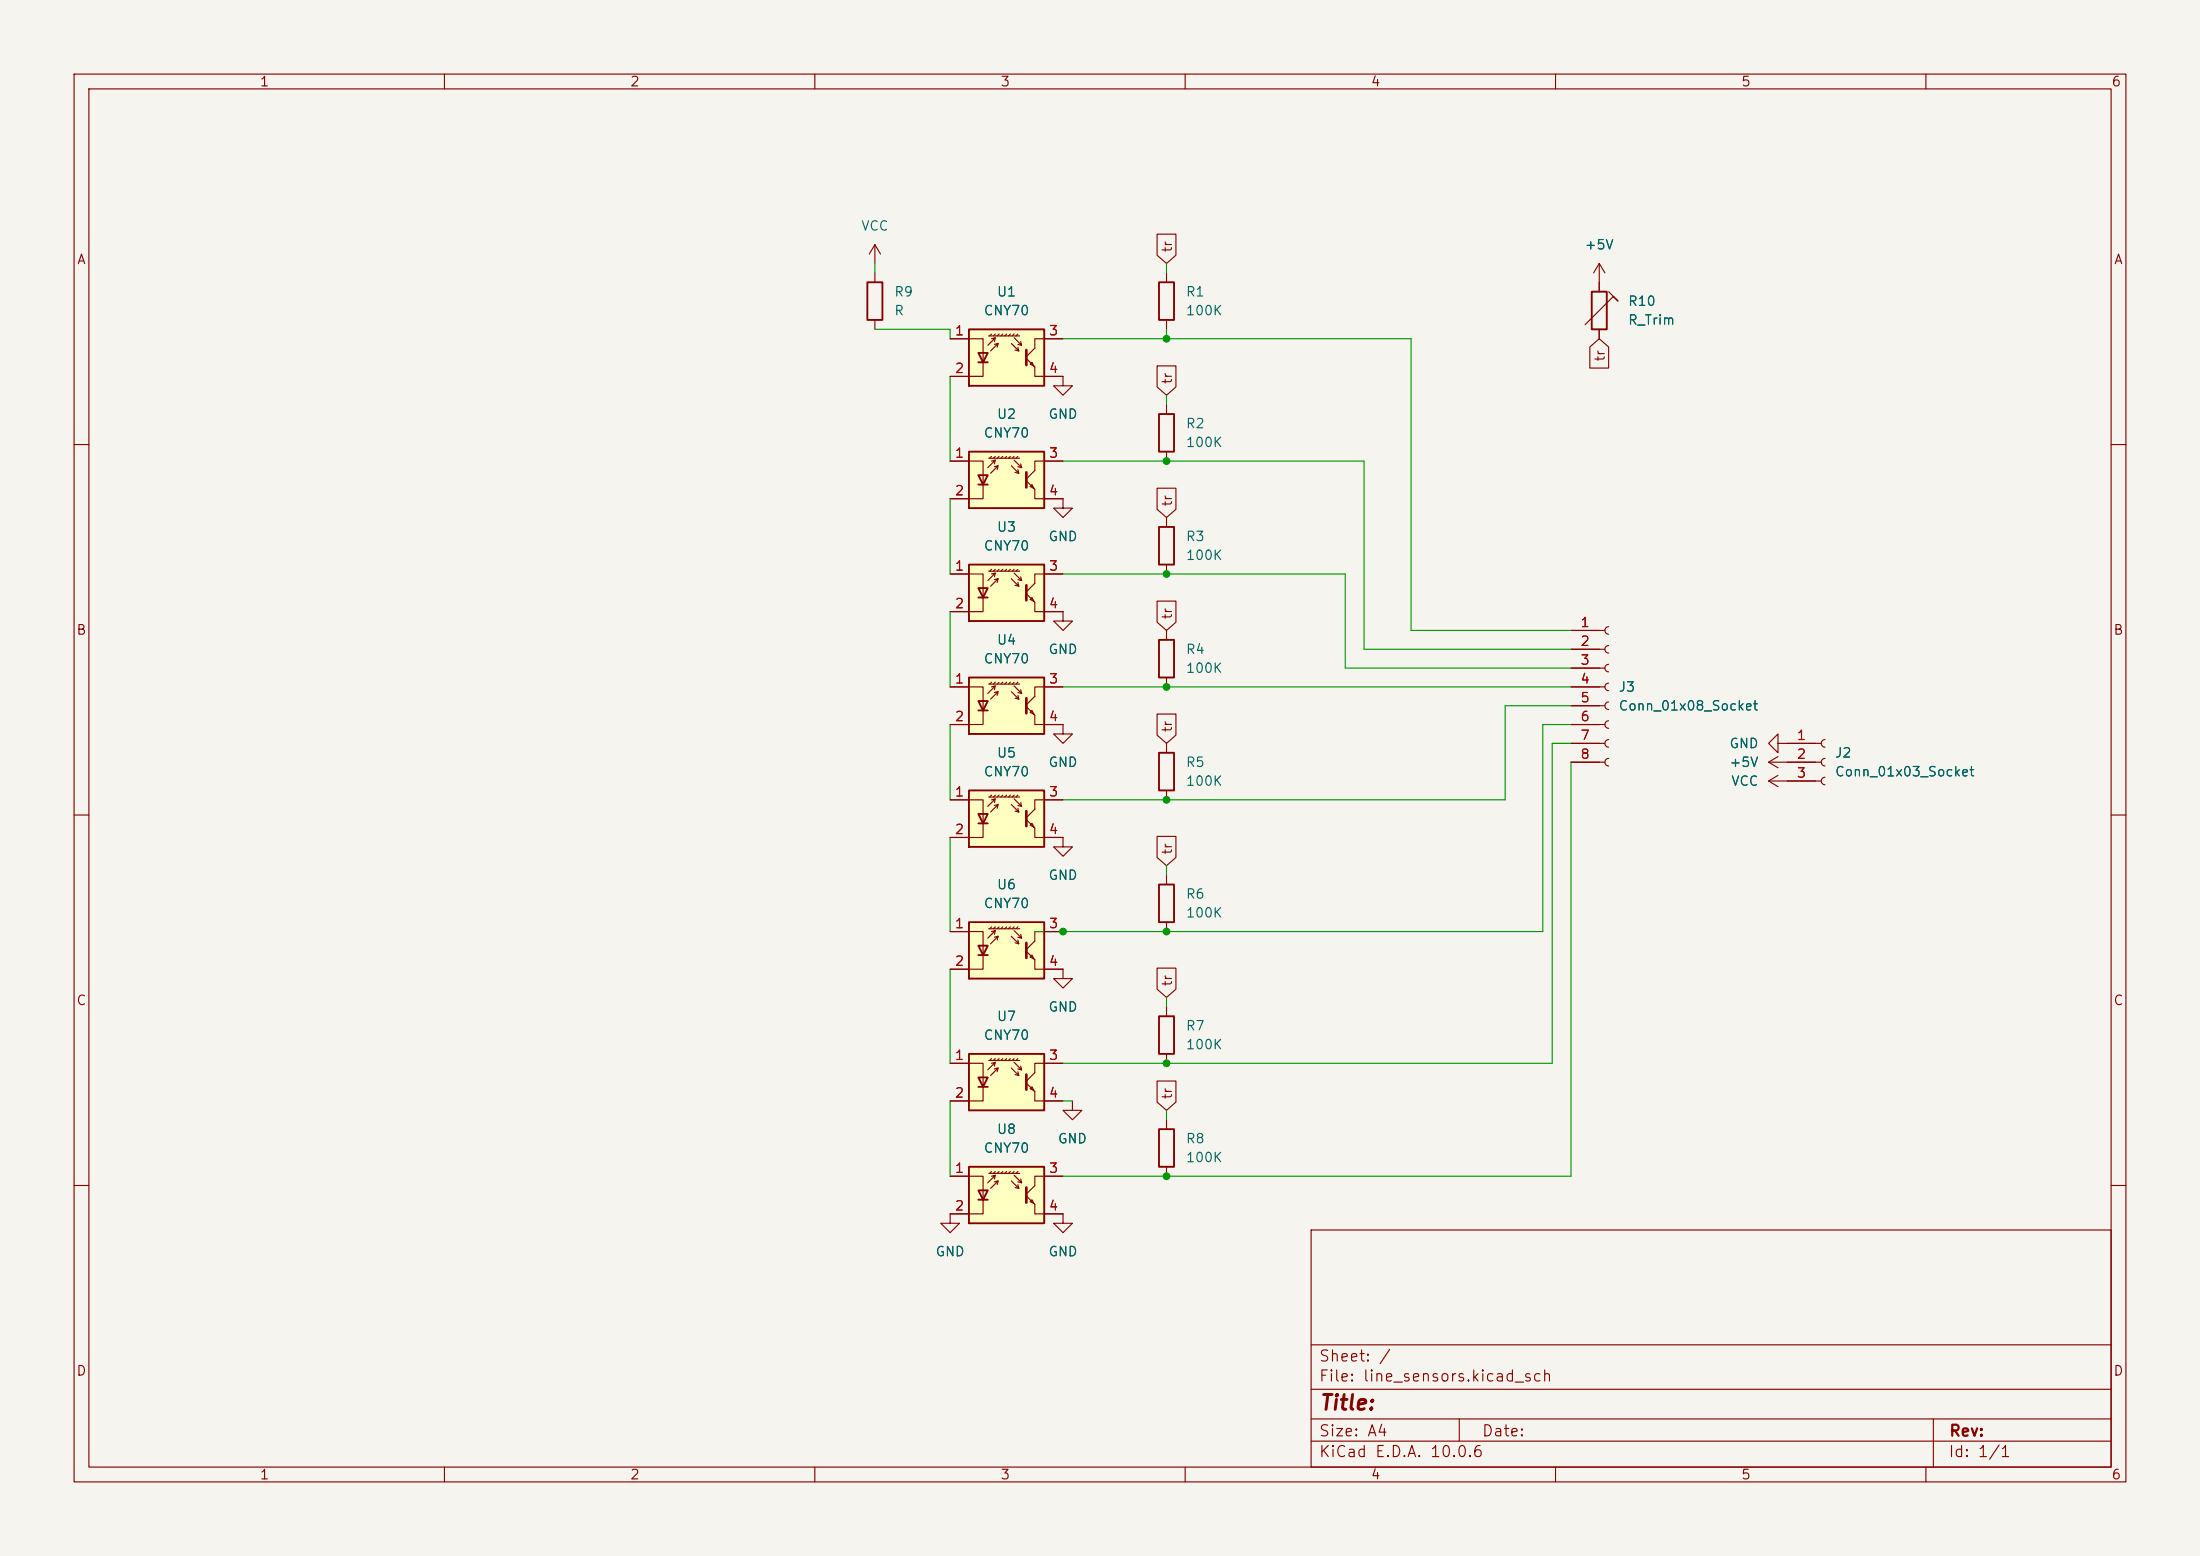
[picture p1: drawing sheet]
(kicad_sch (version 20230121) (generator eeschema)

 (paper "A4")

 (lib_symbols
  (symbol "Connector:Conn_01x03_Socket" (pin_names (offset 1.016) hide) (in_bom yes) (on_board yes)
   (property "Reference" "J" (at 0 5.08 0) (effects (font (size 1.27 1.27))))
   (property "Value" "Conn_01x03_Socket" (at 0 -5.08 0) (effects (font (size 1.27 1.27))))
   (property "Footprint" "" (at 0 0 0) (effects (font (size 1.27 1.27)) hide))
   (property "Datasheet" "~" (at 0 0 0) (effects (font (size 1.27 1.27)) hide))
   (property "ki_locked" "" (at 0 0 0) (effects (font (size 1.27 1.27))))
   (symbol "Conn_01x03_Socket_1_1"
    (arc (start 0 -2.032) (mid -0.5058 -2.54) (end 0 -3.048) (stroke (width 0.1524) (type default)) (fill (type none)))
    (polyline (pts (xy -1.27 -2.54) (xy -0.508 -2.54)) (stroke (width 0.1524) (type default)) (fill (type none)))
    (polyline (pts (xy -1.27 0) (xy -0.508 0)) (stroke (width 0.1524) (type default)) (fill (type none)))
    (polyline (pts (xy -1.27 2.54) (xy -0.508 2.54)) (stroke (width 0.1524) (type default)) (fill (type none)))
    (arc (start 0 0.508) (mid -0.5058 0) (end 0 -0.508) (stroke (width 0.1524) (type default)) (fill (type none)))
    (arc (start 0 3.048) (mid -0.5058 2.54) (end 0 2.032) (stroke (width 0.1524) (type default)) (fill (type none)))
    (pin passive line (at -5.08 2.54 0) (length 3.81) (name "Pin_1" (effects (font (size 1.27 1.27)))) (number "1" (effects (font (size 1.27 1.27)))))
    (pin passive line (at -5.08 0 0) (length 3.81) (name "Pin_2" (effects (font (size 1.27 1.27)))) (number "2" (effects (font (size 1.27 1.27)))))
    (pin passive line (at -5.08 -2.54 0) (length 3.81) (name "Pin_3" (effects (font (size 1.27 1.27)))) (number "3" (effects (font (size 1.27 1.27)))))))
  (symbol "Connector:Conn_01x08_Socket" (pin_names (offset 1.016) hide) (in_bom yes) (on_board yes)
   (property "Reference" "J" (at 0 10.16 0) (effects (font (size 1.27 1.27))))
   (property "Value" "Conn_01x08_Socket" (at 0 -12.7 0) (effects (font (size 1.27 1.27))))
   (property "Footprint" "" (at 0 0 0) (effects (font (size 1.27 1.27)) hide))
   (property "Datasheet" "~" (at 0 0 0) (effects (font (size 1.27 1.27)) hide))
   (property "ki_locked" "" (at 0 0 0) (effects (font (size 1.27 1.27))))
   (symbol "Conn_01x08_Socket_1_1"
    (arc (start 0 -9.652) (mid -0.5058 -10.16) (end 0 -10.668) (stroke (width 0.1524) (type default)) (fill (type none)))
    (arc (start 0 -7.112) (mid -0.5058 -7.62) (end 0 -8.128) (stroke (width 0.1524) (type default)) (fill (type none)))
    (arc (start 0 -4.572) (mid -0.5058 -5.08) (end 0 -5.588) (stroke (width 0.1524) (type default)) (fill (type none)))
    (arc (start 0 -2.032) (mid -0.5058 -2.54) (end 0 -3.048) (stroke (width 0.1524) (type default)) (fill (type none)))
    (polyline (pts (xy -1.27 -10.16) (xy -0.508 -10.16)) (stroke (width 0.1524) (type default)) (fill (type none)))
    (polyline (pts (xy -1.27 -7.62) (xy -0.508 -7.62)) (stroke (width 0.1524) (type default)) (fill (type none)))
    (polyline (pts (xy -1.27 -5.08) (xy -0.508 -5.08)) (stroke (width 0.1524) (type default)) (fill (type none)))
    (polyline (pts (xy -1.27 -2.54) (xy -0.508 -2.54)) (stroke (width 0.1524) (type default)) (fill (type none)))
    (polyline (pts (xy -1.27 0) (xy -0.508 0)) (stroke (width 0.1524) (type default)) (fill (type none)))
    (polyline (pts (xy -1.27 2.54) (xy -0.508 2.54)) (stroke (width 0.1524) (type default)) (fill (type none)))
    (polyline (pts (xy -1.27 5.08) (xy -0.508 5.08)) (stroke (width 0.1524) (type default)) (fill (type none)))
    (polyline (pts (xy -1.27 7.62) (xy -0.508 7.62)) (stroke (width 0.1524) (type default)) (fill (type none)))
    (arc (start 0 0.508) (mid -0.5058 0) (end 0 -0.508) (stroke (width 0.1524) (type default)) (fill (type none)))
    (arc (start 0 3.048) (mid -0.5058 2.54) (end 0 2.032) (stroke (width 0.1524) (type default)) (fill (type none)))
    (arc (start 0 5.588) (mid -0.5058 5.08) (end 0 4.572) (stroke (width 0.1524) (type default)) (fill (type none)))
    (arc (start 0 8.128) (mid -0.5058 7.62) (end 0 7.112) (stroke (width 0.1524) (type default)) (fill (type none)))
    (pin passive line (at -5.08 7.62 0) (length 3.81) (name "Pin_1" (effects (font (size 1.27 1.27)))) (number "1" (effects (font (size 1.27 1.27)))))
    (pin passive line (at -5.08 5.08 0) (length 3.81) (name "Pin_2" (effects (font (size 1.27 1.27)))) (number "2" (effects (font (size 1.27 1.27)))))
    (pin passive line (at -5.08 2.54 0) (length 3.81) (name "Pin_3" (effects (font (size 1.27 1.27)))) (number "3" (effects (font (size 1.27 1.27)))))
    (pin passive line (at -5.08 0 0) (length 3.81) (name "Pin_4" (effects (font (size 1.27 1.27)))) (number "4" (effects (font (size 1.27 1.27)))))
    (pin passive line (at -5.08 -2.54 0) (length 3.81) (name "Pin_5" (effects (font (size 1.27 1.27)))) (number "5" (effects (font (size 1.27 1.27)))))
    (pin passive line (at -5.08 -5.08 0) (length 3.81) (name "Pin_6" (effects (font (size 1.27 1.27)))) (number "6" (effects (font (size 1.27 1.27)))))
    (pin passive line (at -5.08 -7.62 0) (length 3.81) (name "Pin_7" (effects (font (size 1.27 1.27)))) (number "7" (effects (font (size 1.27 1.27)))))
    (pin passive line (at -5.08 -10.16 0) (length 3.81) (name "Pin_8" (effects (font (size 1.27 1.27)))) (number "8" (effects (font (size 1.27 1.27)))))))
  (symbol "Device:R" (pin_numbers hide) (pin_names (offset 0)) (in_bom yes) (on_board yes)
   (property "Reference" "R" (at 2.032 0 90) (effects (font (size 1.27 1.27))))
   (property "Value" "R" (at 0 0 90) (effects (font (size 1.27 1.27))))
   (property "Footprint" "" (at -1.778 0 90) (effects (font (size 1.27 1.27)) hide))
   (property "Datasheet" "~" (at 0 0 0) (effects (font (size 1.27 1.27)) hide))
   (symbol "R_0_1"
    (rectangle (start -1.016 -2.54) (end 1.016 2.54) (stroke (width 0.254) (type default)) (fill (type none))))
   (symbol "R_1_1"
    (pin passive line (at 0 3.81 270) (length 1.27) (name "~" (effects (font (size 1.27 1.27)))) (number "1" (effects (font (size 1.27 1.27)))))
    (pin passive line (at 0 -3.81 90) (length 1.27) (name "~" (effects (font (size 1.27 1.27)))) (number "2" (effects (font (size 1.27 1.27)))))))
  (symbol "Device:R_Trim" (pin_numbers hide) (pin_names (offset 0)) (in_bom yes) (on_board yes)
   (property "Reference" "R" (at 2.54 -2.54 90) (effects (font (size 1.27 1.27)) (justify left)))
   (property "Value" "R_Trim" (at -2.54 -0.635 90) (effects (font (size 1.27 1.27)) (justify left)))
   (property "Footprint" "" (at -1.778 0 90) (effects (font (size 1.27 1.27)) hide))
   (property "Datasheet" "~" (at 0 0 0) (effects (font (size 1.27 1.27)) hide))
   (symbol "R_Trim_0_1"
    (rectangle (start -1.016 -2.54) (end 1.016 2.54) (stroke (width 0.254) (type default)) (fill (type none)))
    (polyline (pts (xy -1.905 -1.905) (xy 1.905 1.905) (xy 2.54 1.27) (xy 1.27 2.54)) (stroke (width 0) (type default)) (fill (type none))))
   (symbol "R_Trim_1_1"
    (pin passive line (at 0 3.81 270) (length 1.27) (name "~" (effects (font (size 1.27 1.27)))) (number "1" (effects (font (size 1.27 1.27)))))
    (pin passive line (at 0 -3.81 90) (length 1.27) (name "~" (effects (font (size 1.27 1.27)))) (number "2" (effects (font (size 1.27 1.27)))))))
  (symbol "Sensor_Proximity:CNY70" (pin_names (offset 1.016) hide) (in_bom yes) (on_board yes)
   (property "Reference" "U" (at -5.08 5.08 0) (effects (font (size 1.27 1.27))))
   (property "Value" "CNY70" (at 5.08 5.08 0) (effects (font (size 1.27 1.27)) (justify right)))
   (property "Footprint" "OptoDevice:Vishay_CNY70" (at 0 -5.08 0) (effects (font (size 1.27 1.27)) hide))
   (property "Datasheet" "https://www.vishay.com/docs/83751/cny70.pdf" (at 0 2.54 0) (effects (font (size 1.27 1.27)) hide))
   (symbol "CNY70_0_1"
    (polyline (pts (xy -3.81 -0.635) (xy -2.54 -0.635)) (stroke (width 0.254) (type default)) (fill (type none)))
    (polyline (pts (xy -2.286 2.921) (xy -2.032 3.175)) (stroke (width 0) (type default)) (fill (type none)))
    (polyline (pts (xy -1.778 2.921) (xy -1.524 3.175)) (stroke (width 0) (type default)) (fill (type none)))
    (polyline (pts (xy -1.524 2.667) (xy -1.651 2.159)) (stroke (width 0) (type default)) (fill (type none)))
    (polyline (pts (xy -1.27 2.921) (xy -1.016 3.175)) (stroke (width 0) (type default)) (fill (type none)))
    (polyline (pts (xy -1.143 1.905) (xy -1.27 1.397)) (stroke (width 0) (type default)) (fill (type none)))
    (polyline (pts (xy -0.762 2.921) (xy -0.508 3.175)) (stroke (width 0) (type default)) (fill (type none)))
    (polyline (pts (xy -0.254 2.921) (xy 0 3.175)) (stroke (width 0) (type default)) (fill (type none)))
    (polyline (pts (xy 0.254 2.921) (xy 0.508 3.175)) (stroke (width 0) (type default)) (fill (type none)))
    (polyline (pts (xy 0.762 2.921) (xy 1.016 3.175)) (stroke (width 0) (type default)) (fill (type none)))
    (polyline (pts (xy 1.27 2.921) (xy 1.524 3.175)) (stroke (width 0) (type default)) (fill (type none)))
    (polyline (pts (xy 1.651 0.889) (xy 1.143 1.016)) (stroke (width 0) (type default)) (fill (type none)))
    (polyline (pts (xy 1.778 2.921) (xy -2.413 2.921)) (stroke (width 0) (type default)) (fill (type none)))
    (polyline (pts (xy 2.032 1.651) (xy 1.524 1.778)) (stroke (width 0) (type default)) (fill (type none)))
    (polyline (pts (xy 2.667 -0.127) (xy 3.81 -1.27)) (stroke (width 0) (type default)) (fill (type none)))
    (polyline (pts (xy 2.667 0.127) (xy 3.81 1.27)) (stroke (width 0) (type default)) (fill (type none)))
    (polyline (pts (xy -2.54 1.651) (xy -1.524 2.667) (xy -2.032 2.54)) (stroke (width 0) (type default)) (fill (type none)))
    (polyline (pts (xy -2.159 0.889) (xy -1.143 1.905) (xy -1.651 1.778)) (stroke (width 0) (type default)) (fill (type none)))
    (polyline (pts (xy 0.635 1.905) (xy 1.651 0.889) (xy 1.524 1.397)) (stroke (width 0) (type default)) (fill (type none)))
    (polyline (pts (xy 1.016 2.667) (xy 2.032 1.651) (xy 1.905 2.159)) (stroke (width 0) (type default)) (fill (type none)))
    (polyline (pts (xy 2.667 1.016) (xy 2.667 -1.016) (xy 2.667 -1.016)) (stroke (width 0.3556) (type default)) (fill (type none)))
    (polyline (pts (xy 3.81 -1.27) (xy 3.81 -2.54) (xy 5.08 -2.54)) (stroke (width 0) (type default)) (fill (type none)))
    (polyline (pts (xy 3.81 1.27) (xy 3.81 2.54) (xy 5.08 2.54)) (stroke (width 0) (type default)) (fill (type none)))
    (polyline (pts (xy -5.08 -2.54) (xy -3.175 -2.54) (xy -3.175 2.54) (xy -5.08 2.54)) (stroke (width 0) (type default)) (fill (type none)))
    (polyline (pts (xy -3.175 -0.635) (xy -3.81 0.635) (xy -2.54 0.635) (xy -3.175 -0.635)) (stroke (width 0.254) (type default)) (fill (type none)))
    (polyline (pts (xy 3.683 -1.143) (xy 3.429 -0.635) (xy 3.175 -0.889) (xy 3.683 -1.143)) (stroke (width 0) (type default)) (fill (type none)))
    (polyline (pts (xy -5.08 -3.81) (xy 5.08 -3.81) (xy 5.08 3.81) (xy -5.08 3.81) (xy -5.08 -3.81)) (stroke (width 0.254) (type default)) (fill (type background))))
   (symbol "CNY70_1_1"
    (pin passive line (at -7.62 2.54 0) (length 2.54) (name "A" (effects (font (size 1.27 1.27)))) (number "1" (effects (font (size 1.27 1.27)))))
    (pin passive line (at -7.62 -2.54 0) (length 2.54) (name "K" (effects (font (size 1.27 1.27)))) (number "2" (effects (font (size 1.27 1.27)))))
    (pin open_collector line (at 7.62 2.54 180) (length 2.54) (name "C" (effects (font (size 1.27 1.27)))) (number "3" (effects (font (size 1.27 1.27)))))
    (pin open_emitter line (at 7.62 -2.54 180) (length 2.54) (name "E" (effects (font (size 1.27 1.27)))) (number "4" (effects (font (size 1.27 1.27)))))))
  (symbol "power:+5V" (power) (pin_names (offset 0)) (in_bom yes) (on_board yes)
   (property "Reference" "#PWR" (at 0 -3.81 0) (effects (font (size 1.27 1.27)) hide))
   (property "Value" "+5V" (at 0 3.556 0) (effects (font (size 1.27 1.27))))
   (property "Footprint" "" (at 0 0 0) (effects (font (size 1.27 1.27)) hide))
   (property "Datasheet" "" (at 0 0 0) (effects (font (size 1.27 1.27)) hide))
   (symbol "+5V_0_1"
    (polyline (pts (xy -0.762 1.27) (xy 0 2.54)) (stroke (width 0) (type default)) (fill (type none)))
    (polyline (pts (xy 0 0) (xy 0 2.54)) (stroke (width 0) (type default)) (fill (type none)))
    (polyline (pts (xy 0 2.54) (xy 0.762 1.27)) (stroke (width 0) (type default)) (fill (type none))))
   (symbol "+5V_1_1"
    (pin power_in line (at 0 0 90) (length 0) hide (name "+5V" (effects (font (size 1.27 1.27)))) (number "1" (effects (font (size 1.27 1.27)))))))
  (symbol "power:GND" (power) (pin_names (offset 0)) (in_bom yes) (on_board yes)
   (property "Reference" "#PWR" (at 0 -6.35 0) (effects (font (size 1.27 1.27)) hide))
   (property "Value" "GND" (at 0 -3.81 0) (effects (font (size 1.27 1.27))))
   (property "Footprint" "" (at 0 0 0) (effects (font (size 1.27 1.27)) hide))
   (property "Datasheet" "" (at 0 0 0) (effects (font (size 1.27 1.27)) hide))
   (symbol "GND_0_1"
    (polyline (pts (xy 0 0) (xy 0 -1.27) (xy 1.27 -1.27) (xy 0 -2.54) (xy -1.27 -1.27) (xy 0 -1.27)) (stroke (width 0) (type default)) (fill (type none))))
   (symbol "GND_1_1"
    (pin power_in line (at 0 0 270) (length 0) hide (name "GND" (effects (font (size 1.27 1.27)))) (number "1" (effects (font (size 1.27 1.27)))))))
  (symbol "power:VCC" (power) (pin_names (offset 0)) (in_bom yes) (on_board yes)
   (property "Reference" "#PWR" (at 0 -3.81 0) (effects (font (size 1.27 1.27)) hide))
   (property "Value" "VCC" (at 0 3.81 0) (effects (font (size 1.27 1.27))))
   (property "Footprint" "" (at 0 0 0) (effects (font (size 1.27 1.27)) hide))
   (property "Datasheet" "" (at 0 0 0) (effects (font (size 1.27 1.27)) hide))
   (symbol "VCC_0_1"
    (polyline (pts (xy -0.762 1.27) (xy 0 2.54)) (stroke (width 0) (type default)) (fill (type none)))
    (polyline (pts (xy 0 0) (xy 0 2.54)) (stroke (width 0) (type default)) (fill (type none)))
    (polyline (pts (xy 0 2.54) (xy 0.762 1.27)) (stroke (width 0) (type default)) (fill (type none))))
   (symbol "VCC_1_1"
    (pin power_in line (at 0 0 90) (length 0) hide (name "VCC" (effects (font (size 1.27 1.27)))) (number "1" (effects (font (size 1.27 1.27))))))))

 (junction (at 157.48 62.23) (diameter 0) (color 0 0 0 0))
 (junction (at 157.48 77.47) (diameter 0) (color 0 0 0 0))
 (junction (at 157.48 92.71) (diameter 0) (color 0 0 0 0))
 (junction (at 143.51 125.73) (diameter 0) (color 0 0 0 0))
 (junction (at 157.48 158.75) (diameter 0) (color 0 0 0 0))
 (junction (at 157.48 125.73) (diameter 0) (color 0 0 0 0))
 (junction (at 157.48 143.51) (diameter 0) (color 0 0 0 0))
 (junction (at 157.48 45.72) (diameter 0) (color 0 0 0 0))
 (junction (at 157.48 107.95) (diameter 0) (color 0 0 0 0))

 (wire (pts (xy 181.61 90.17) (xy 212.09 90.17)) (stroke (width 0) (type default)))
 (wire (pts (xy 157.48 116.84) (xy 157.48 118.11)) (stroke (width 0) (type default)))
 (wire (pts (xy 128.27 148.59) (xy 128.27 158.75)) (stroke (width 0) (type default)))
 (wire (pts (xy 157.48 62.23) (xy 184.15 62.23)) (stroke (width 0) (type default)))
 (wire (pts (xy 143.51 45.72) (xy 157.48 45.72)) (stroke (width 0) (type default)))
 (wire (pts (xy 157.48 35.56) (xy 157.48 36.83)) (stroke (width 0) (type default)))
 (wire (pts (xy 209.55 143.51) (xy 209.55 100.33)) (stroke (width 0) (type default)))
 (wire (pts (xy 208.28 97.79) (xy 212.09 97.79)) (stroke (width 0) (type default)))
 (wire (pts (xy 181.61 90.17) (xy 181.61 77.47)) (stroke (width 0) (type default)))
 (wire (pts (xy 128.27 97.79) (xy 128.27 107.95)) (stroke (width 0) (type default)))
 (wire (pts (xy 144.78 148.59) (xy 143.51 148.59)) (stroke (width 0) (type default)))
 (wire (pts (xy 128.27 130.81) (xy 128.27 143.51)) (stroke (width 0) (type default)))
 (wire (pts (xy 157.48 149.86) (xy 157.48 151.13)) (stroke (width 0) (type default)))
 (wire (pts (xy 128.27 44.45) (xy 128.27 45.72)) (stroke (width 0) (type default)))
 (wire (pts (xy 212.09 95.25) (xy 203.2 95.25)) (stroke (width 0) (type default)))
 (wire (pts (xy 118.11 35.56) (xy 118.11 36.83)) (stroke (width 0) (type default)))
 (wire (pts (xy 157.48 107.95) (xy 203.2 107.95)) (stroke (width 0) (type default)))
 (wire (pts (xy 190.5 85.09) (xy 190.5 45.72)) (stroke (width 0) (type default)))
 (wire (pts (xy 157.48 92.71) (xy 212.09 92.71)) (stroke (width 0) (type default)))
 (wire (pts (xy 128.27 50.8) (xy 128.27 62.23)) (stroke (width 0) (type default)))
 (wire (pts (xy 157.48 125.73) (xy 208.28 125.73)) (stroke (width 0) (type default)))
 (wire (pts (xy 143.51 125.73) (xy 157.48 125.73)) (stroke (width 0) (type default)))
 (wire (pts (xy 128.27 82.55) (xy 128.27 92.71)) (stroke (width 0) (type default)))
 (wire (pts (xy 209.55 100.33) (xy 212.09 100.33)) (stroke (width 0) (type default)))
 (wire (pts (xy 143.51 62.23) (xy 157.48 62.23)) (stroke (width 0) (type default)))
 (wire (pts (xy 157.48 45.72) (xy 157.48 44.45)) (stroke (width 0) (type default)))
 (wire (pts (xy 208.28 125.73) (xy 208.28 97.79)) (stroke (width 0) (type default)))
 (wire (pts (xy 212.09 85.09) (xy 190.5 85.09)) (stroke (width 0) (type default)))
 (wire (pts (xy 118.11 44.45) (xy 128.27 44.45)) (stroke (width 0) (type default)))
 (wire (pts (xy 128.27 113.03) (xy 128.27 125.73)) (stroke (width 0) (type default)))
 (wire (pts (xy 184.15 87.63) (xy 212.09 87.63)) (stroke (width 0) (type default)))
 (wire (pts (xy 143.51 143.51) (xy 157.48 143.51)) (stroke (width 0) (type default)))
 (wire (pts (xy 139.7 125.73) (xy 143.51 125.73)) (stroke (width 0) (type default)))
 (wire (pts (xy 157.48 134.62) (xy 157.48 135.89)) (stroke (width 0) (type default)))
 (wire (pts (xy 128.27 67.31) (xy 128.27 77.47)) (stroke (width 0) (type default)))
 (wire (pts (xy 203.2 95.25) (xy 203.2 107.95)) (stroke (width 0) (type default)))
 (wire (pts (xy 157.48 158.75) (xy 212.09 158.75)) (stroke (width 0) (type default)))
 (wire (pts (xy 157.48 53.34) (xy 157.48 54.61)) (stroke (width 0) (type default)))
 (wire (pts (xy 143.51 158.75) (xy 157.48 158.75)) (stroke (width 0) (type default)))
 (wire (pts (xy 143.51 92.71) (xy 157.48 92.71)) (stroke (width 0) (type default)))
 (wire (pts (xy 184.15 62.23) (xy 184.15 87.63)) (stroke (width 0) (type default)))
 (wire (pts (xy 212.09 102.87) (xy 212.09 158.75)) (stroke (width 0) (type default)))
 (wire (pts (xy 181.61 77.47) (xy 157.48 77.47)) (stroke (width 0) (type default)))
 (wire (pts (xy 143.51 107.95) (xy 157.48 107.95)) (stroke (width 0) (type default)))
 (wire (pts (xy 190.5 45.72) (xy 157.48 45.72)) (stroke (width 0) (type default)))
 (wire (pts (xy 143.51 77.47) (xy 157.48 77.47)) (stroke (width 0) (type default)))
 (wire (pts (xy 157.48 143.51) (xy 209.55 143.51)) (stroke (width 0) (type default)))

 (global_label "tr" (shape input) (at 215.9 45.72 270) (fields_autoplaced) (effects (font (size 1.27 1.27)) (justify right))
  (property "Intersheetrefs" "${INTERSHEET_REFS}" (at 215.9 50.2171 90) (effects (font (size 1.27 1.27)) (justify right) hide)))
 (global_label "tr" (shape input) (at 157.48 53.34 90) (fields_autoplaced) (effects (font (size 1.27 1.27)) (justify left))
  (property "Intersheetrefs" "${INTERSHEET_REFS}" (at 157.48 48.8429 90) (effects (font (size 1.27 1.27)) (justify left) hide)))
 (global_label "tr" (shape input) (at 157.48 100.33 90) (fields_autoplaced) (effects (font (size 1.27 1.27)) (justify left))
  (property "Intersheetrefs" "${INTERSHEET_REFS}" (at 157.48 95.8329 90) (effects (font (size 1.27 1.27)) (justify left) hide)))
 (global_label "tr" (shape input) (at 157.48 134.62 90) (fields_autoplaced) (effects (font (size 1.27 1.27)) (justify left))
  (property "Intersheetrefs" "${INTERSHEET_REFS}" (at 157.48 130.1229 90) (effects (font (size 1.27 1.27)) (justify left) hide)))
 (global_label "tr" (shape input) (at 157.48 69.85 90) (fields_autoplaced) (effects (font (size 1.27 1.27)) (justify left))
  (property "Intersheetrefs" "${INTERSHEET_REFS}" (at 157.48 65.3529 90) (effects (font (size 1.27 1.27)) (justify left) hide)))
 (global_label "tr" (shape input) (at 157.48 35.56 90) (fields_autoplaced) (effects (font (size 1.27 1.27)) (justify left))
  (property "Intersheetrefs" "${INTERSHEET_REFS}" (at 157.48 31.0629 90) (effects (font (size 1.27 1.27)) (justify left) hide)))
 (global_label "tr" (shape input) (at 157.48 85.09 90) (fields_autoplaced) (effects (font (size 1.27 1.27)) (justify left))
  (property "Intersheetrefs" "${INTERSHEET_REFS}" (at 157.48 80.5929 90) (effects (font (size 1.27 1.27)) (justify left) hide)))
 (global_label "tr" (shape input) (at 157.48 149.86 90) (fields_autoplaced) (effects (font (size 1.27 1.27)) (justify left))
  (property "Intersheetrefs" "${INTERSHEET_REFS}" (at 157.48 145.3629 90) (effects (font (size 1.27 1.27)) (justify left) hide)))
 (global_label "tr" (shape input) (at 157.48 116.84 90) (fields_autoplaced) (effects (font (size 1.27 1.27)) (justify left))
  (property "Intersheetrefs" "${INTERSHEET_REFS}" (at 157.48 112.3429 90) (effects (font (size 1.27 1.27)) (justify left) hide)))

 (symbol (lib_id "Sensor_Proximity:CNY70") (at 135.89 110.49 0) (unit 1) (in_bom yes) (on_board yes) (dnp no) (fields_autoplaced)
  (property "Reference" "U5" (at 135.89 101.6 0) (effects (font (size 1.27 1.27))))
  (property "Value" "CNY70" (at 135.89 104.14 0) (effects (font (size 1.27 1.27))))
  (property "Footprint" "OptoDevice:Vishay_CNY70" (at 135.89 115.57 0) (effects (font (size 1.27 1.27)) hide))
  (property "Datasheet" "https://www.vishay.com/docs/83751/cny70.pdf" (at 135.89 107.95 0) (effects (font (size 1.27 1.27)) hide)) (pin "1") (pin "2") (pin "3") (pin "4"))

 (symbol (lib_id "power:GND") (at 128.27 163.83 0) (unit 1) (in_bom yes) (on_board yes) (dnp no) (fields_autoplaced)
  (property "Reference" "#PWR02" (at 128.27 170.18 0) (effects (font (size 1.27 1.27)) hide))
  (property "Value" "GND" (at 128.27 168.91 0) (effects (font (size 1.27 1.27))))
  (property "Footprint" "" (at 128.27 163.83 0) (effects (font (size 1.27 1.27)) hide))
  (property "Datasheet" "" (at 128.27 163.83 0) (effects (font (size 1.27 1.27)) hide)) (pin "1"))

 (symbol (lib_id "power:GND") (at 241.3 100.33 270) (unit 1) (in_bom yes) (on_board yes) (dnp no) (fields_autoplaced)
  (property "Reference" "#PWR018" (at 234.95 100.33 0) (effects (font (size 1.27 1.27)) hide))
  (property "Value" "GND" (at 237.49 100.33 90) (effects (font (size 1.27 1.27)) (justify right)))
  (property "Footprint" "" (at 241.3 100.33 0) (effects (font (size 1.27 1.27)) hide))
  (property "Datasheet" "" (at 241.3 100.33 0) (effects (font (size 1.27 1.27)) hide)) (pin "1"))

 (symbol (lib_id "Sensor_Proximity:CNY70") (at 135.89 95.25 0) (unit 1) (in_bom yes) (on_board yes) (dnp no) (fields_autoplaced)
  (property "Reference" "U4" (at 135.89 86.36 0) (effects (font (size 1.27 1.27))))
  (property "Value" "CNY70" (at 135.89 88.9 0) (effects (font (size 1.27 1.27))))
  (property "Footprint" "OptoDevice:Vishay_CNY70" (at 135.89 100.33 0) (effects (font (size 1.27 1.27)) hide))
  (property "Datasheet" "https://www.vishay.com/docs/83751/cny70.pdf" (at 135.89 92.71 0) (effects (font (size 1.27 1.27)) hide)) (pin "1") (pin "2") (pin "3") (pin "4"))

 (symbol (lib_id "Device:R") (at 157.48 139.7 180) (unit 1) (in_bom yes) (on_board yes) (dnp no) (fields_autoplaced)
  (property "Reference" "R7" (at 160.02 138.43 0) (effects (font (size 1.27 1.27)) (justify right)))
  (property "Value" "100K" (at 160.02 140.97 0) (effects (font (size 1.27 1.27)) (justify right)))
  (property "Footprint" "Resistor_THT:R_Axial_DIN0207_L6.3mm_D2.5mm_P7.62mm_Horizontal" (at 159.258 139.7 90) (effects (font (size 1.27 1.27)) hide))
  (property "Datasheet" "~" (at 157.48 139.7 0) (effects (font (size 1.27 1.27)) hide)) (pin "1") (pin "2"))

 (symbol (lib_id "Device:R") (at 157.48 73.66 180) (unit 1) (in_bom yes) (on_board yes) (dnp no) (fields_autoplaced)
  (property "Reference" "R3" (at 160.02 72.39 0) (effects (font (size 1.27 1.27)) (justify right)))
  (property "Value" "100K" (at 160.02 74.93 0) (effects (font (size 1.27 1.27)) (justify right)))
  (property "Footprint" "Resistor_THT:R_Axial_DIN0207_L6.3mm_D2.5mm_P7.62mm_Horizontal" (at 159.258 73.66 90) (effects (font (size 1.27 1.27)) hide))
  (property "Datasheet" "~" (at 157.48 73.66 0) (effects (font (size 1.27 1.27)) hide)) (pin "1") (pin "2"))

 (symbol (lib_id "power:GND") (at 143.51 113.03 0) (unit 1) (in_bom yes) (on_board yes) (dnp no) (fields_autoplaced)
  (property "Reference" "#PWR04" (at 143.51 119.38 0) (effects (font (size 1.27 1.27)) hide))
  (property "Value" "GND" (at 143.51 118.11 0) (effects (font (size 1.27 1.27))))
  (property "Footprint" "" (at 143.51 113.03 0) (effects (font (size 1.27 1.27)) hide))
  (property "Datasheet" "" (at 143.51 113.03 0) (effects (font (size 1.27 1.27)) hide)) (pin "1"))

 (symbol (lib_id "Sensor_Proximity:CNY70") (at 135.89 80.01 0) (unit 1) (in_bom yes) (on_board yes) (dnp no) (fields_autoplaced)
  (property "Reference" "U3" (at 135.89 71.12 0) (effects (font (size 1.27 1.27))))
  (property "Value" "CNY70" (at 135.89 73.66 0) (effects (font (size 1.27 1.27))))
  (property "Footprint" "OptoDevice:Vishay_CNY70" (at 135.89 85.09 0) (effects (font (size 1.27 1.27)) hide))
  (property "Datasheet" "https://www.vishay.com/docs/83751/cny70.pdf" (at 135.89 77.47 0) (effects (font (size 1.27 1.27)) hide)) (pin "1") (pin "2") (pin "3") (pin "4"))

 (symbol (lib_id "power:+5V") (at 241.3 102.87 90) (unit 1) (in_bom yes) (on_board yes) (dnp no) (fields_autoplaced)
  (property "Reference" "#PWR017" (at 245.11 102.87 0) (effects (font (size 1.27 1.27)) hide))
  (property "Value" "+5V" (at 237.49 102.87 90) (effects (font (size 1.27 1.27)) (justify left)))
  (property "Footprint" "" (at 241.3 102.87 0) (effects (font (size 1.27 1.27)) hide))
  (property "Datasheet" "" (at 241.3 102.87 0) (effects (font (size 1.27 1.27)) hide)) (pin "1"))

 (symbol (lib_id "Connector:Conn_01x08_Socket") (at 217.17 92.71 0) (unit 1) (in_bom yes) (on_board yes) (dnp no) (fields_autoplaced)
  (property "Reference" "J3" (at 218.44 92.71 0) (effects (font (size 1.27 1.27)) (justify left)))
  (property "Value" "Conn_01x08_Socket" (at 218.44 95.25 0) (effects (font (size 1.27 1.27)) (justify left)))
  (property "Footprint" "Connector_PinSocket_2.54mm:PinSocket_1x08_P2.54mm_Vertical" (at 217.17 92.71 0) (effects (font (size 1.27 1.27)) hide))
  (property "Datasheet" "~" (at 217.17 92.71 0) (effects (font (size 1.27 1.27)) hide)) (pin "7") (pin "8") (pin "6") (pin "4") (pin "3") (pin "5") (pin "2") (pin "1"))

 (symbol (lib_id "Sensor_Proximity:CNY70") (at 135.89 161.29 0) (unit 1) (in_bom yes) (on_board yes) (dnp no) (fields_autoplaced)
  (property "Reference" "U8" (at 135.89 152.4 0) (effects (font (size 1.27 1.27))))
  (property "Value" "CNY70" (at 135.89 154.94 0) (effects (font (size 1.27 1.27))))
  (property "Footprint" "OptoDevice:Vishay_CNY70" (at 135.89 166.37 0) (effects (font (size 1.27 1.27)) hide))
  (property "Datasheet" "https://www.vishay.com/docs/83751/cny70.pdf" (at 135.89 158.75 0) (effects (font (size 1.27 1.27)) hide)) (pin "1") (pin "2") (pin "3") (pin "4"))

 (symbol (lib_id "Connector:Conn_01x03_Socket") (at 246.38 102.87 0) (unit 1) (in_bom yes) (on_board yes) (dnp no) (fields_autoplaced)
  (property "Reference" "J2" (at 247.65 101.6 0) (effects (font (size 1.27 1.27)) (justify left)))
  (property "Value" "Conn_01x03_Socket" (at 247.65 104.14 0) (effects (font (size 1.27 1.27)) (justify left)))
  (property "Footprint" "Connector_PinSocket_2.54mm:PinSocket_1x03_P2.54mm_Vertical" (at 246.38 102.87 0) (effects (font (size 1.27 1.27)) hide))
  (property "Datasheet" "~" (at 246.38 102.87 0) (effects (font (size 1.27 1.27)) hide)) (pin "2") (pin "3") (pin "1"))

 (symbol (lib_id "power:GND") (at 143.51 163.83 0) (unit 1) (in_bom yes) (on_board yes) (dnp no) (fields_autoplaced)
  (property "Reference" "#PWR021" (at 143.51 170.18 0) (effects (font (size 1.27 1.27)) hide))
  (property "Value" "GND" (at 143.51 168.91 0) (effects (font (size 1.27 1.27))))
  (property "Footprint" "" (at 143.51 163.83 0) (effects (font (size 1.27 1.27)) hide))
  (property "Datasheet" "" (at 143.51 163.83 0) (effects (font (size 1.27 1.27)) hide)) (pin "1"))

 (symbol (lib_id "Device:R") (at 157.48 121.92 180) (unit 1) (in_bom yes) (on_board yes) (dnp no) (fields_autoplaced)
  (property "Reference" "R6" (at 160.02 120.65 0) (effects (font (size 1.27 1.27)) (justify right)))
  (property "Value" "100K" (at 160.02 123.19 0) (effects (font (size 1.27 1.27)) (justify right)))
  (property "Footprint" "Resistor_THT:R_Axial_DIN0207_L6.3mm_D2.5mm_P7.62mm_Horizontal" (at 159.258 121.92 90) (effects (font (size 1.27 1.27)) hide))
  (property "Datasheet" "~" (at 157.48 121.92 0) (effects (font (size 1.27 1.27)) hide)) (pin "1") (pin "2"))

 (symbol (lib_id "power:GND") (at 144.78 148.59 0) (unit 1) (in_bom yes) (on_board yes) (dnp no) (fields_autoplaced)
  (property "Reference" "#PWR01" (at 144.78 154.94 0) (effects (font (size 1.27 1.27)) hide))
  (property "Value" "GND" (at 144.78 153.67 0) (effects (font (size 1.27 1.27))))
  (property "Footprint" "" (at 144.78 148.59 0) (effects (font (size 1.27 1.27)) hide))
  (property "Datasheet" "" (at 144.78 148.59 0) (effects (font (size 1.27 1.27)) hide)) (pin "1"))

 (symbol (lib_id "Sensor_Proximity:CNY70") (at 135.89 48.26 0) (unit 1) (in_bom yes) (on_board yes) (dnp no) (fields_autoplaced)
  (property "Reference" "U1" (at 135.89 39.37 0) (effects (font (size 1.27 1.27))))
  (property "Value" "CNY70" (at 135.89 41.91 0) (effects (font (size 1.27 1.27))))
  (property "Footprint" "OptoDevice:Vishay_CNY70" (at 135.89 53.34 0) (effects (font (size 1.27 1.27)) hide))
  (property "Datasheet" "https://www.vishay.com/docs/83751/cny70.pdf" (at 135.89 45.72 0) (effects (font (size 1.27 1.27)) hide)) (pin "1") (pin "2") (pin "3") (pin "4"))

 (symbol (lib_id "Device:R_Trim") (at 215.9 41.91 0) (unit 1) (in_bom yes) (on_board yes) (dnp no) (fields_autoplaced)
  (property "Reference" "R10" (at 219.71 40.64 0) (effects (font (size 1.27 1.27)) (justify left)))
  (property "Value" "R_Trim" (at 219.71 43.18 0) (effects (font (size 1.27 1.27)) (justify left)))
  (property "Footprint" "Potentiometer_THT:Potentiometer_Bourns_3296Y_Vertical" (at 214.122 41.91 90) (effects (font (size 1.27 1.27)) hide))
  (property "Datasheet" "~" (at 215.9 41.91 0) (effects (font (size 1.27 1.27)) hide)) (pin "2") (pin "1"))

 (symbol (lib_id "Device:R") (at 157.48 58.42 180) (unit 1) (in_bom yes) (on_board yes) (dnp no) (fields_autoplaced)
  (property "Reference" "R2" (at 160.02 57.15 0) (effects (font (size 1.27 1.27)) (justify right)))
  (property "Value" "100K" (at 160.02 59.69 0) (effects (font (size 1.27 1.27)) (justify right)))
  (property "Footprint" "Resistor_THT:R_Axial_DIN0207_L6.3mm_D2.5mm_P7.62mm_Horizontal" (at 159.258 58.42 90) (effects (font (size 1.27 1.27)) hide))
  (property "Datasheet" "~" (at 157.48 58.42 0) (effects (font (size 1.27 1.27)) hide)) (pin "1") (pin "2"))

 (symbol (lib_id "Sensor_Proximity:CNY70") (at 135.89 64.77 0) (unit 1) (in_bom yes) (on_board yes) (dnp no) (fields_autoplaced)
  (property "Reference" "U2" (at 135.89 55.88 0) (effects (font (size 1.27 1.27))))
  (property "Value" "CNY70" (at 135.89 58.42 0) (effects (font (size 1.27 1.27))))
  (property "Footprint" "OptoDevice:Vishay_CNY70" (at 135.89 69.85 0) (effects (font (size 1.27 1.27)) hide))
  (property "Datasheet" "https://www.vishay.com/docs/83751/cny70.pdf" (at 135.89 62.23 0) (effects (font (size 1.27 1.27)) hide)) (pin "1") (pin "2") (pin "3") (pin "4"))

 (symbol (lib_id "power:VCC") (at 118.11 35.56 0) (unit 1) (in_bom yes) (on_board yes) (dnp no) (fields_autoplaced)
  (property "Reference" "#PWR09" (at 118.11 39.37 0) (effects (font (size 1.27 1.27)) hide))
  (property "Value" "VCC" (at 118.11 30.48 0) (effects (font (size 1.27 1.27))))
  (property "Footprint" "" (at 118.11 35.56 0) (effects (font (size 1.27 1.27)) hide))
  (property "Datasheet" "" (at 118.11 35.56 0) (effects (font (size 1.27 1.27)) hide)) (pin "1"))

 (symbol (lib_id "Device:R") (at 118.11 40.64 0) (unit 1) (in_bom yes) (on_board yes) (dnp no) (fields_autoplaced)
  (property "Reference" "R9" (at 120.65 39.37 0) (effects (font (size 1.27 1.27)) (justify left)))
  (property "Value" "R" (at 120.65 41.91 0) (effects (font (size 1.27 1.27)) (justify left)))
  (property "Footprint" "Resistor_THT:R_Axial_DIN0207_L6.3mm_D2.5mm_P7.62mm_Horizontal" (at 116.332 40.64 90) (effects (font (size 1.27 1.27)) hide))
  (property "Datasheet" "~" (at 118.11 40.64 0) (effects (font (size 1.27 1.27)) hide)) (pin "2") (pin "1"))

 (symbol (lib_id "power:GND") (at 143.51 67.31 0) (unit 1) (in_bom yes) (on_board yes) (dnp no) (fields_autoplaced)
  (property "Reference" "#PWR07" (at 143.51 73.66 0) (effects (font (size 1.27 1.27)) hide))
  (property "Value" "GND" (at 143.51 72.39 0) (effects (font (size 1.27 1.27))))
  (property "Footprint" "" (at 143.51 67.31 0) (effects (font (size 1.27 1.27)) hide))
  (property "Datasheet" "" (at 143.51 67.31 0) (effects (font (size 1.27 1.27)) hide)) (pin "1"))

 (symbol (lib_id "power:VCC") (at 241.3 105.41 90) (unit 1) (in_bom yes) (on_board yes) (dnp no) (fields_autoplaced)
  (property "Reference" "#PWR019" (at 245.11 105.41 0) (effects (font (size 1.27 1.27)) hide))
  (property "Value" "VCC" (at 237.49 105.41 90) (effects (font (size 1.27 1.27)) (justify left)))
  (property "Footprint" "" (at 241.3 105.41 0) (effects (font (size 1.27 1.27)) hide))
  (property "Datasheet" "" (at 241.3 105.41 0) (effects (font (size 1.27 1.27)) hide)) (pin "1"))

 (symbol (lib_id "power:GND") (at 143.51 97.79 0) (unit 1) (in_bom yes) (on_board yes) (dnp no) (fields_autoplaced)
  (property "Reference" "#PWR05" (at 143.51 104.14 0) (effects (font (size 1.27 1.27)) hide))
  (property "Value" "GND" (at 143.51 102.87 0) (effects (font (size 1.27 1.27))))
  (property "Footprint" "" (at 143.51 97.79 0) (effects (font (size 1.27 1.27)) hide))
  (property "Datasheet" "" (at 143.51 97.79 0) (effects (font (size 1.27 1.27)) hide)) (pin "1"))

 (symbol (lib_id "power:GND") (at 143.51 82.55 0) (unit 1) (in_bom yes) (on_board yes) (dnp no) (fields_autoplaced)
  (property "Reference" "#PWR06" (at 143.51 88.9 0) (effects (font (size 1.27 1.27)) hide))
  (property "Value" "GND" (at 143.51 87.63 0) (effects (font (size 1.27 1.27))))
  (property "Footprint" "" (at 143.51 82.55 0) (effects (font (size 1.27 1.27)) hide))
  (property "Datasheet" "" (at 143.51 82.55 0) (effects (font (size 1.27 1.27)) hide)) (pin "1"))

 (symbol (lib_id "Device:R") (at 157.48 40.64 0) (unit 1) (in_bom yes) (on_board yes) (dnp no) (fields_autoplaced)
  (property "Reference" "R1" (at 160.02 39.37 0) (effects (font (size 1.27 1.27)) (justify left)))
  (property "Value" "100K" (at 160.02 41.91 0) (effects (font (size 1.27 1.27)) (justify left)))
  (property "Footprint" "Resistor_THT:R_Axial_DIN0207_L6.3mm_D2.5mm_P7.62mm_Horizontal" (at 155.702 40.64 90) (effects (font (size 1.27 1.27)) hide))
  (property "Datasheet" "~" (at 157.48 40.64 0) (effects (font (size 1.27 1.27)) hide)) (pin "1") (pin "2"))

 (symbol (lib_id "Device:R") (at 157.48 88.9 180) (unit 1) (in_bom yes) (on_board yes) (dnp no) (fields_autoplaced)
  (property "Reference" "R4" (at 160.02 87.63 0) (effects (font (size 1.27 1.27)) (justify right)))
  (property "Value" "100K" (at 160.02 90.17 0) (effects (font (size 1.27 1.27)) (justify right)))
  (property "Footprint" "Resistor_THT:R_Axial_DIN0207_L6.3mm_D2.5mm_P7.62mm_Horizontal" (at 159.258 88.9 90) (effects (font (size 1.27 1.27)) hide))
  (property "Datasheet" "~" (at 157.48 88.9 0) (effects (font (size 1.27 1.27)) hide)) (pin "1") (pin "2"))

 (symbol (lib_id "power:GND") (at 143.51 130.81 0) (unit 1) (in_bom yes) (on_board yes) (dnp no) (fields_autoplaced)
  (property "Reference" "#PWR03" (at 143.51 137.16 0) (effects (font (size 1.27 1.27)) hide))
  (property "Value" "GND" (at 143.51 135.89 0) (effects (font (size 1.27 1.27))))
  (property "Footprint" "" (at 143.51 130.81 0) (effects (font (size 1.27 1.27)) hide))
  (property "Datasheet" "" (at 143.51 130.81 0) (effects (font (size 1.27 1.27)) hide)) (pin "1"))

 (symbol (lib_id "power:GND") (at 143.51 50.8 0) (unit 1) (in_bom yes) (on_board yes) (dnp no) (fields_autoplaced)
  (property "Reference" "#PWR08" (at 143.51 57.15 0) (effects (font (size 1.27 1.27)) hide))
  (property "Value" "GND" (at 143.51 55.88 0) (effects (font (size 1.27 1.27))))
  (property "Footprint" "" (at 143.51 50.8 0) (effects (font (size 1.27 1.27)) hide))
  (property "Datasheet" "" (at 143.51 50.8 0) (effects (font (size 1.27 1.27)) hide)) (pin "1"))

 (symbol (lib_id "Sensor_Proximity:CNY70") (at 135.89 146.05 0) (unit 1) (in_bom yes) (on_board yes) (dnp no) (fields_autoplaced)
  (property "Reference" "U7" (at 135.89 137.16 0) (effects (font (size 1.27 1.27))))
  (property "Value" "CNY70" (at 135.89 139.7 0) (effects (font (size 1.27 1.27))))
  (property "Footprint" "OptoDevice:Vishay_CNY70" (at 135.89 151.13 0) (effects (font (size 1.27 1.27)) hide))
  (property "Datasheet" "https://www.vishay.com/docs/83751/cny70.pdf" (at 135.89 143.51 0) (effects (font (size 1.27 1.27)) hide)) (pin "1") (pin "2") (pin "3") (pin "4"))

 (symbol (lib_id "power:+5V") (at 215.9 38.1 0) (unit 1) (in_bom yes) (on_board yes) (dnp no) (fields_autoplaced)
  (property "Reference" "#PWR022" (at 215.9 41.91 0) (effects (font (size 1.27 1.27)) hide))
  (property "Value" "+5V" (at 215.9 33.02 0) (effects (font (size 1.27 1.27))))
  (property "Footprint" "" (at 215.9 38.1 0) (effects (font (size 1.27 1.27)) hide))
  (property "Datasheet" "" (at 215.9 38.1 0) (effects (font (size 1.27 1.27)) hide)) (pin "1"))

 (symbol (lib_id "Device:R") (at 157.48 154.94 180) (unit 1) (in_bom yes) (on_board yes) (dnp no) (fields_autoplaced)
  (property "Reference" "R8" (at 160.02 153.67 0) (effects (font (size 1.27 1.27)) (justify right)))
  (property "Value" "100K" (at 160.02 156.21 0) (effects (font (size 1.27 1.27)) (justify right)))
  (property "Footprint" "Resistor_THT:R_Axial_DIN0207_L6.3mm_D2.5mm_P7.62mm_Horizontal" (at 159.258 154.94 90) (effects (font (size 1.27 1.27)) hide))
  (property "Datasheet" "~" (at 157.48 154.94 0) (effects (font (size 1.27 1.27)) hide)) (pin "1") (pin "2"))

 (symbol (lib_id "Sensor_Proximity:CNY70") (at 135.89 128.27 0) (unit 1) (in_bom yes) (on_board yes) (dnp no) (fields_autoplaced)
  (property "Reference" "U6" (at 135.89 119.38 0) (effects (font (size 1.27 1.27))))
  (property "Value" "CNY70" (at 135.89 121.92 0) (effects (font (size 1.27 1.27))))
  (property "Footprint" "OptoDevice:Vishay_CNY70" (at 135.89 133.35 0) (effects (font (size 1.27 1.27)) hide))
  (property "Datasheet" "https://www.vishay.com/docs/83751/cny70.pdf" (at 135.89 125.73 0) (effects (font (size 1.27 1.27)) hide)) (pin "1") (pin "2") (pin "3") (pin "4"))

 (symbol (lib_id "Device:R") (at 157.48 104.14 180) (unit 1) (in_bom yes) (on_board yes) (dnp no) (fields_autoplaced)
  (property "Reference" "R5" (at 160.02 102.87 0) (effects (font (size 1.27 1.27)) (justify right)))
  (property "Value" "100K" (at 160.02 105.41 0) (effects (font (size 1.27 1.27)) (justify right)))
  (property "Footprint" "Resistor_THT:R_Axial_DIN0207_L6.3mm_D2.5mm_P7.62mm_Horizontal" (at 159.258 104.14 90) (effects (font (size 1.27 1.27)) hide))
  (property "Datasheet" "~" (at 157.48 104.14 0) (effects (font (size 1.27 1.27)) hide)) (pin "1") (pin "2"))

 (sheet_instances (path "" (page "1"))))
